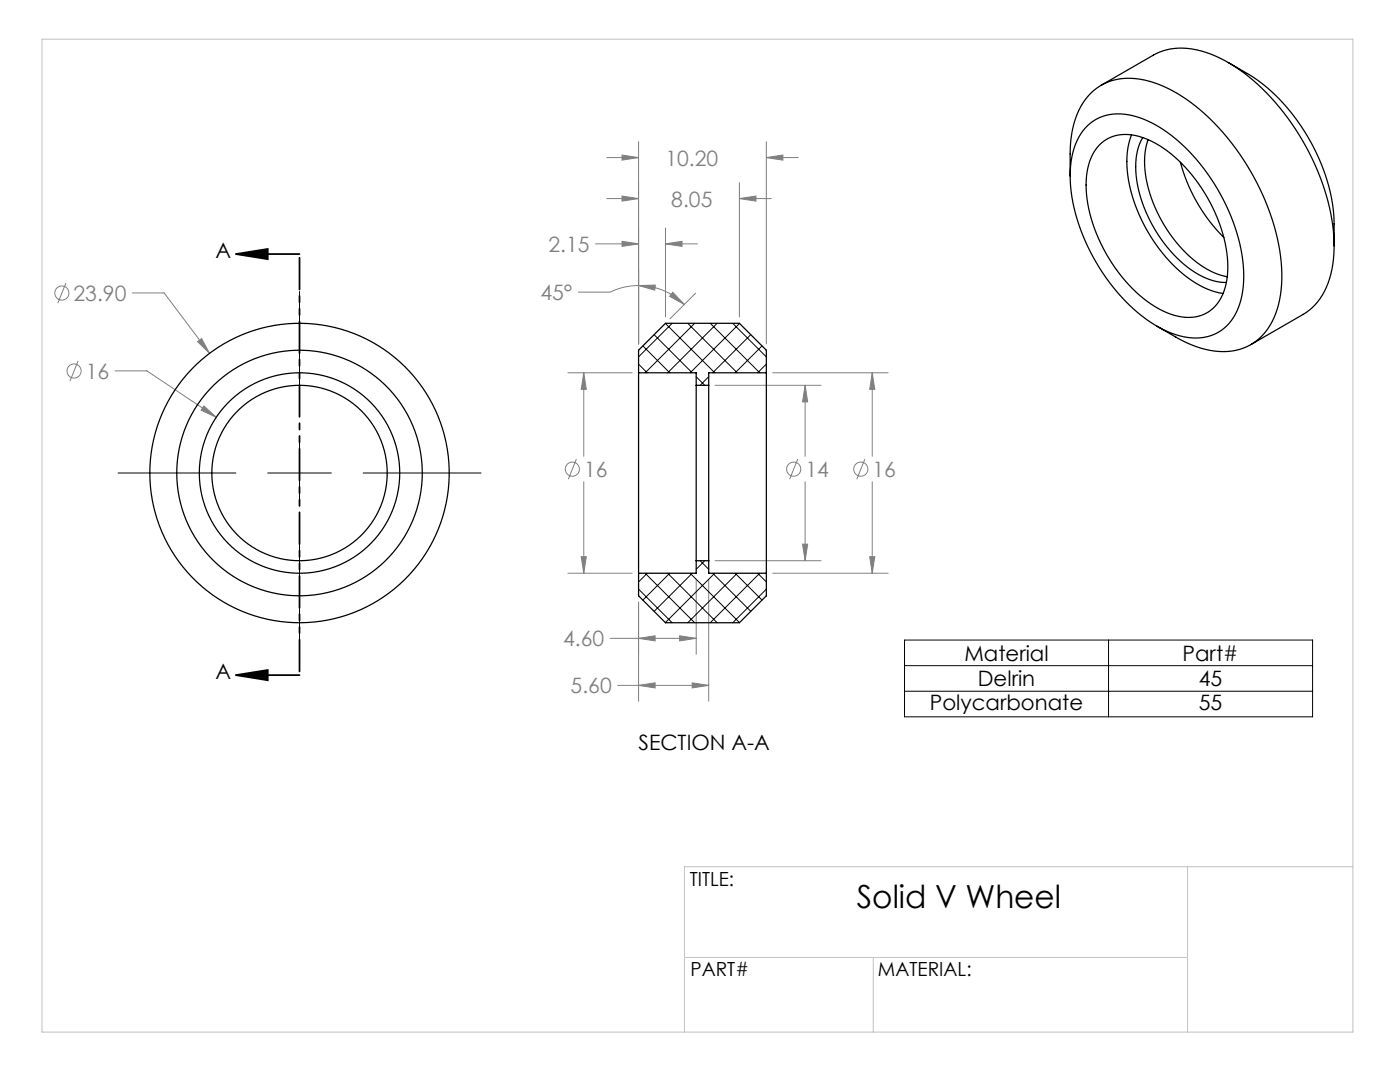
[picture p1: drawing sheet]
<svg xmlns="http://www.w3.org/2000/svg" width="279mm" height="216mm" viewBox="0 0 279 216" stroke-linecap="round" stroke-linejoin="round" font-family="sans-serif">
<g fill="none" stroke="#808080" stroke-width=".2">
<path d="M121.1 39.6h6.3M121.1 31.4h6.3M124.1 39.1l3.3 .5-3.3 .5zM124.1 30.9l3.3 .5-3.3 .6zM127.4 28.3v40.3M147.6 39.6l3.3-.5v1zM147.6 36.4v26.8M147.6 39.6h6.3M152.9 31.4l3.3-.5v1.1zM152.9 28.3v40.3M152.9 31.4h6.4M13.2 56.5l-1.7 4"/>
<path d="M26.4 58.4h6.4l9 12.1M118.8 48.7h8.6M124.1 48.1l3.3 .6-3.3 .5zM127.4 57l3.4-.1-.1 1zM127.4 57a12.9 12.9 0 0 1 9.2 3.8M127.4 57a12.9 12.9 0 0 0-5.6 1.3h-6.4M132.8 48.7l3.3-.6v1.1zM132.8 45.5v17.7M132.8 48.7h6.4M134.3 58.3l2.3 2.5-3-1.7zM138.8 58.5l-5.1 5.1M15.6 72l-1.6 4"/>
<path d="M23 74h6.3l13.9 9.3M39.4 68.2l.8-.6 1.6 2.9zM113.3 74.4h12.9M116.5 74.4l.5 3.3h-1zM116.5 74.4v16.6M142.7 76.9h21.2M154.2 74.4h23M160.7 76.9l.5 3.3h-1zM160.7 76.9v14.1M174.1 74.4l.5 3.3h-1zM174.1 74.4v16.6M40.7 81l2.5 2.3-3.1-1.5z"/>
<path d="M115 91.6l-1.6 4M116.5 96.1v18.3M159.2 91.6l-1.6 4M160.7 96.1v15.8M172.6 91.6l-1.6 4M174.1 96.1v18.3M113.3 114.4h12.9M116 111.1h1l-.5 3.3zM138.9 115.7v14.8M141.4 115.7v24.2M142.7 111.9h21.2M154.2 114.4h23"/>
<path d="M160.2 108.6h1l-.5 3.3zM173.6 111.1h1l-.5 3.3zM121.8 127.4h17.1M123.3 136.8h18.1M127.4 127.4l3.3-.5v1zM127.4 136.8l3.3-.5v1zM127.4 120.2v19.7M135.6 126.9l3.3 .5-3.3 .5zM138.1 136.3l3.3 .5-3.3 .5z"/>
<circle cx="12.3" cy="58.5" r="1.41"/>
<circle cx="14.8" cy="74" r="1.41"/>
<circle cx="114.2" cy="93.6" r="1.41"/>
<circle cx="158.4" cy="93.6" r="1.41"/>
<circle cx="171.8" cy="93.6" r="1.41"/>
</g>
<path d="M47.1 50.7h12.7M47.1 50.7l6.3-1v2zM47.1 134.7h12.7M47.1 134.7l6.3-1v2z" fill="none" stroke="#000" stroke-width=".35"/>
<path d="M59.8 58.2v23.5M23.6 94.4h23.5M53.4 94.4h12.7M59.8 88v12.7M72.5 94.4h23.5M59.8 107.1v23.5M180.5 127.7h81.5v15.3h-81.5zM180.5 132.8h81.5M180.5 137.9h81.5M221.2 127.7v15.3" fill="none" stroke="#000" stroke-width=".2"/>
<path d="M59.8 50.7v84" fill="none" stroke="#000" stroke-width=".35" stroke-dasharray="6.3 1.3 1.3 1.3 1.3 1.3" stroke-dashoffset="-.7"/>
<path d="M8.4 7.8h261.6v198.1h-261.6zM237 172.9v33M270 172.9h-133.4v33M136.6 191h100.4M174.3 191v14.9" fill="none" stroke="#c0c0c0" stroke-width=".2"/>
<path d="M47.1 50.7l6.3-1v2zM47.1 134.7l6.3-1v2z" fill="#000"/>
<path d="M39.4 68.2l2.4 2.3-1.6-2.9zM40.7 81l-.6 .8 3.1 1.5zM124.1 48.1l3.3 .6-3.3 .5zM132.8 48.7l3.3-.6v1.1zM124.1 39.1l3.3 .5-3.3 .5zM147.6 39.6l3.3-.5v1zM124.1 30.9l3.3 .5-3.3 .6zM152.9 31.4l3.3-.5v1.1zM134.3 58.3l2.3 2.5-3-1.7zM127.4 57l3.4-.1-.1 1zM127.4 127.4l3.3-.5v1zM135.6 126.9l3.3 .5-3.3 .5zM127.4 136.8l3.3-.5v1zM138.1 136.3l3.3 .5-3.3 .5zM116 111.1h1l-.5 3.3zM116.5 74.4l.5 3.3h-1zM160.7 76.9l.5 3.3h-1zM160.2 108.6h1l-.5 3.3zM174.1 74.4l.5 3.3h-1zM173.6 111.1h1l-.5 3.3z" fill="#808080"/>
<g fill="none" stroke="#000" stroke-width=".25">
<path d="M219.8 17l10.4-6a13.1 13.1 0 0 1 11.4-.2 37.4 37.4 0 0 1 16.2 13.9 45.4 45.4 0 0 1 8.4 23.8 17.4 17.4 0 0 1-3.8 12.3l-1.1 1.1-1.2 .8-10.5 6.1M245.1 12.5l3.8 2.2a38.1 38.1 0 0 1 15.6 20.3 31 31 0 0 1 1.8 9.7v4.4M213.6 35.1v-4.4a16.7 16.7 0 0 1 4.1-12.1 11.4 11.4 0 0 1 11.6-2.4 31.9 31.9 0 0 1 14.8 10.3 47.7 47.7 0 0 1 11.7 26.9 18.7 18.7 0 0 1-3.3 12.9 11.1 11.1 0 0 1-11.9 3.4l-3.8-1.3-5.9-3.3M217.1 25a9.7 9.7 0 0 1 9.9-1.6 29 29 0 0 1 14 11.3 36.4 36.4 0 0 1 7.2 21.4 12.7 12.7 0 0 1-4 9.5 10.2 10.2 0 0 1-10.3 .9 31.7 31.7 0 0 1-14.5-13 35.4 35.4 0 0 1-5.8-19.4 13 13 0 0 1 3.5-9.1zM219.3 29.1a7.9 7.9 0 0 1 8.9-1.6 25.6 25.6 0 0 1 12.3 11.1 27.1 27.1 0 0 1 4.3 17.2 8.1 8.1 0 0 1-5.5 7.3 11.5 11.5 0 0 1-8.8-1.9 31.4 31.4 0 0 1-13.7-24.3 11.6 11.6 0 0 1 2.5-7.8zM225.8 26.9a20.1 20.1 0 0 0 .8 14.1 30.8 30.8 0 0 0 12.8 15.9l2.3 1.1 2.4 .6M228.1 27.4a13.9 13.9 0 0 0-.9 10.3 27.6 27.6 0 0 0 12 17.1 11 11 0 0 0 5.5 1.6M229.1 27.9a19 19 0 0 0 1.4 13.4 26 26 0 0 0 11.2 12.8l1.4 .7 1.8 .4M235.6 32.4a33.5 33.5 0 0 0 8.6 15M127.4 74.4v40M127.4 74.4v-4.5l5.4-5.4h14.8l5.3 5.4v4.5M127.4 74.4h11.5v2.5"/>
<path d="M138.9 76.9v35M138.9 76.9h2.5M141.4 76.9v35M152.9 74.4v40M152.9 74.4h-11.5v2.5M127.4 114.4v4.5l5.4 5.4h14.8l5.3-5.4v-4.5M138.9 111.9h2.5M138.9 111.9v2.5h-11.5M141.4 111.9v2.5h11.5"/>
<circle cx="59.8" cy="94.4" r="24.5"/>
<circle cx="59.8" cy="94.4" r="20"/>
<circle cx="59.8" cy="94.4" r="29.9"/>
<circle cx="59.8" cy="94.4" r="17.5"/>
</g>
<g fill="none" stroke="#000" stroke-width=".2">
<path d="M127.4 72.7l1.8 1.7M128.3 69l5.4 5.4M130.5 66.8l7.6 7.6M132.8 64.5l9.8 9.9M134.1 64.5l-6.7 6.7M137.3 64.5l9.8 9.9M138.6 64.5l-9.8 9.9M138.9 75.2l1.7 1.7M141.4 75.2l-1.7 1.7M141.7 64.5l9.9 9.9M143.1 64.5l-9.9 9.9M146.2 64.5l6.7 6.7"/>
<path d="M147.6 64.5l-9.9 9.9M149.8 66.8l-7.6 7.6M152.1 69l-5.4 5.4M152.9 72.7l-1.7 1.7M127.4 117.6l6.7 6.7M128.8 114.4l9.8 9.9M129.2 114.4l-1.8 1.7M133.2 114.4l9.9 9.9M133.7 114.4l-5.4 5.3M137.7 114.4l9.9 9.8M138.1 114.4l-7.6 7.6M139.7 111.9l1.7 1.7"/>
<path d="M140.6 111.9l-1.7 1.7M142.2 114.4l7.6 7.6M142.6 114.4l-9.8 9.8M146.7 114.4l5.4 5.3M147.1 114.4l-9.8 9.9M151.2 114.4l1.7 1.7M151.6 114.4l-9.9 9.9M152.9 117.6l-6.7 6.7"/>
</g>
<text font-size="6.3" x="171" y="181.3">Solid V Wheel</text>
<g font-size="4.2" fill="#808080">
<text x="132.8" y="33">10.20</text>
<text x="134" y="41.2">8.05</text>
<text x="109.5" y="50.3">2.15</text>
<text x="107.9" y="59.9">45°</text>
<text x="14.7" y="60">23.90</text>
<text x="17.1" y="75.6">16</text>
<text x="116.5" y="95.2">16</text>
<text x="160.7" y="95.2">14</text>
<text x="174.1" y="95.2">16</text>
<text x="112.4" y="129">4.60</text>
<text x="113.9" y="138.4">5.60</text>
</g>
<g font-size="4.2">
<text x="43" y="51.4">A</text>
<text x="192.5" y="131.8">Material</text>
<text x="236" y="131.8">Part#</text>
<text x="43" y="135.4">A</text>
<text x="195.2" y="136.9">Delrin</text>
<text x="239.2" y="136.9">45</text>
<text x="185.6" y="141.6">Polycarbonate</text>
<text x="239.2" y="141.6">55</text>
<text x="127.4" y="149.7">SECTION A-A</text>
</g>
<g font-size="3.9">
<text x="137.7" y="176.8">TITLE:</text>
<text x="137.8" y="194.8">PART#</text>
<text x="175.2" y="194.8">MATERIAL:</text>
</g>
</svg>
